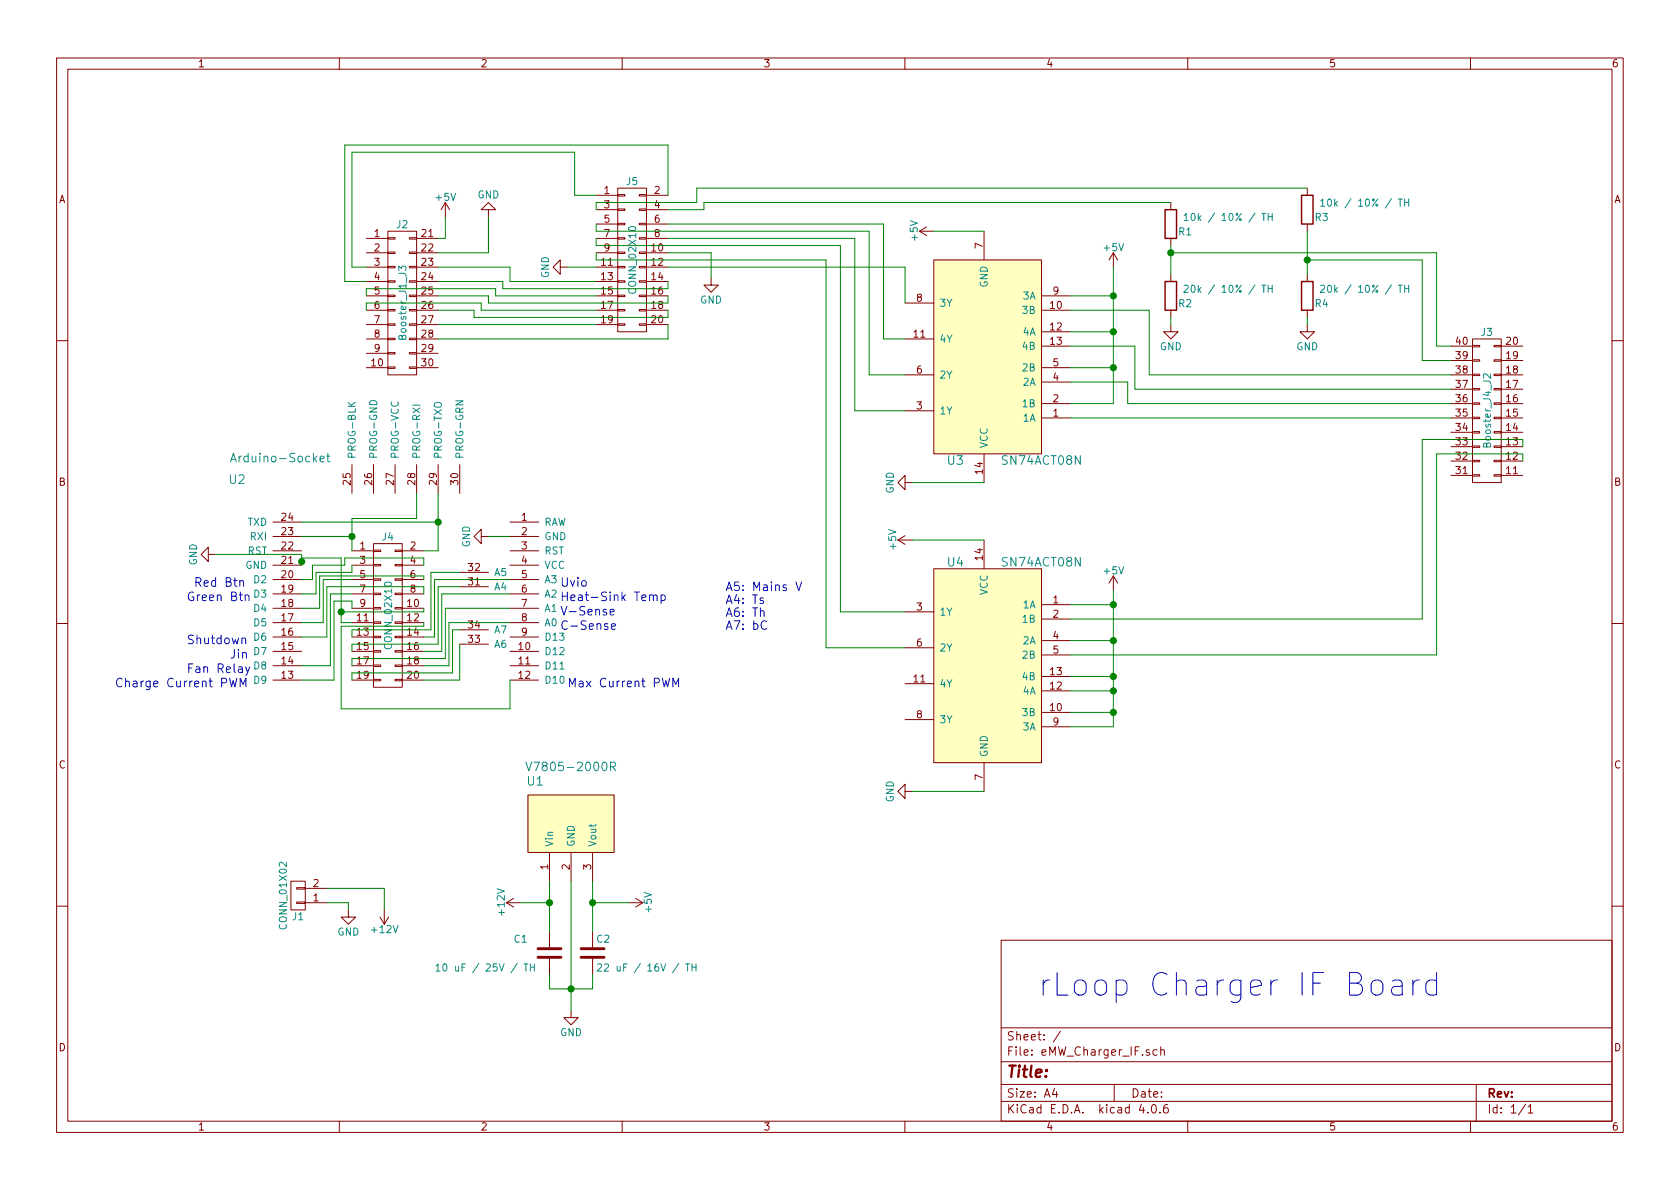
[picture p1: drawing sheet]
EESchema Schematic File Version 2
LIBS:power
LIBS:device
LIBS:transistors
LIBS:conn
LIBS:linear
LIBS:regul
LIBS:74xx
LIBS:cmos4000
LIBS:adc-dac
LIBS:memory
LIBS:xilinx
LIBS:microcontrollers
LIBS:dsp
LIBS:microchip
LIBS:analog_switches
LIBS:motorola
LIBS:texas
LIBS:intel
LIBS:audio
LIBS:interface
LIBS:digital-audio
LIBS:philips
LIBS:display
LIBS:cypress
LIBS:siliconi
LIBS:opto
LIBS:atmel
LIBS:contrib
LIBS:valves
LIBS:eMW-library
LIBS:eMW_Charger_IF-cache
EELAYER 25 0
EELAYER END
$Descr A4 11693 8268
encoding utf-8
Sheet 1 1
Title ""
Date ""
Rev ""
Comp ""
Comment1 ""
Comment2 ""
Comment3 ""
Comment4 ""
$EndDescr
$Comp
L SN74LS08N U3
U 1 1
P 6850 2500
F 0 "U3" H 7050 3200 60  0000 C CNN
F 1 "SN74ACT08N" H 6450 3200 60  0000 C CNN
F 2 "Housings_DIP:DIP-14_W7.62mm" H 6850 2500 60  0001 C CNN
F 3 "" H 6850 2500 60  0000 C CNN
F 4 "595-SN74ACT08N" H 6850 2500 60  0001 C CNN "Mouser PN"
F 5 "http://www.mouser.com/search/ProductDetail.aspx?R=0virtualkey0virtualkeySN74ACT08N" H 6850 2500 60  0001 C CNN "Mouser URL"
	1    6850 2500
	-1   0    0    1   
$EndComp
$Comp
L SN74LS08N U4
U 1 1
P 6850 4600
F 0 "U4" H 7050 5300 60  0000 C CNN
F 1 "SN74ACT08N" H 6450 5300 60  0000 C CNN
F 2 "Housings_DIP:DIP-14_W7.62mm" H 6850 4600 60  0001 C CNN
F 3 "" H 6850 4600 60  0000 C CNN
F 4 "595-SN74ACT08N" H 6850 4600 60  0001 C CNN "Mouser PN"
F 5 "http://www.mouser.com/search/ProductDetail.aspx?R=0virtualkey0virtualkeySN74ACT08N" H 6850 4600 60  0001 C CNN "Mouser URL"
	1    6850 4600
	-1   0    0    -1  
$EndComp
$Comp
L R R4
U 1 1
P 9100 2050
F 0 "R4" H 9200 2000 50  0000 C CNN
F 1 "20k / 10% / TH" H 9500 2100 50  0000 C CNN
F 2 "Resistors_THT:R_Axial_DIN0204_L3.6mm_D1.6mm_P5.08mm_Horizontal" V 9030 2050 50  0001 C CNN
F 3 "" H 9100 2050 50  0000 C CNN
	1    9100 2050
	1    0    0    -1  
$EndComp
$Comp
L R R3
U 1 1
P 9100 1450
F 0 "R3" H 9200 1400 50  0000 C CNN
F 1 "10k / 10% / TH" H 9500 1500 50  0000 C CNN
F 2 "Resistors_THT:R_Axial_DIN0204_L3.6mm_D1.6mm_P5.08mm_Horizontal" V 9030 1450 50  0001 C CNN
F 3 "" H 9100 1450 50  0000 C CNN
	1    9100 1450
	1    0    0    -1  
$EndComp
$Comp
L R R1
U 1 1
P 8150 1550
F 0 "R1" H 8250 1500 50  0000 C CNN
F 1 "10k / 10% / TH" H 8550 1600 50  0000 C CNN
F 2 "Resistors_THT:R_Axial_DIN0204_L3.6mm_D1.6mm_P5.08mm_Horizontal" V 8080 1550 50  0001 C CNN
F 3 "" H 8150 1550 50  0000 C CNN
	1    8150 1550
	1    0    0    -1  
$EndComp
$Comp
L R R2
U 1 1
P 8150 2050
F 0 "R2" H 8250 2000 50  0000 C CNN
F 1 "20k / 10% / TH" H 8550 2100 50  0000 C CNN
F 2 "Resistors_THT:R_Axial_DIN0204_L3.6mm_D1.6mm_P5.08mm_Horizontal" V 8080 2050 50  0001 C CNN
F 3 "" H 8150 2050 50  0000 C CNN
	1    8150 2050
	1    0    0    -1  
$EndComp
$Comp
L V7805-2000R U1
U 1 1
P 3975 5725
F 0 "U1" H 3725 6025 60  0000 C CNN
F 1 "V7805-2000R" H 3975 6125 60  0000 C CNN
F 2 "eMW_Charger:V7805-2000R" H 3975 5725 60  0001 C CNN
F 3 "" H 3975 5725 60  0000 C CNN
F 4 "490-V7805-2000R" H 3975 5725 60  0001 C CNN "Mouser PN"
F 5 "http://www.mouser.com/search/ProductDetail.aspx?R=0virtualkey0virtualkeyV7805-2000R" H 3975 5725 60  0001 C CNN "Mouser URL"
	1    3975 5725
	1    0    0    -1  
$EndComp
$Comp
L GND #PWR01
U 1 1
P 3975 7025
F 0 "#PWR01" H 3975 6775 50  0001 C CNN
F 1 "GND" H 3975 6875 50  0000 C CNN
F 2 "" H 3975 7025 50  0000 C CNN
F 3 "" H 3975 7025 50  0000 C CNN
	1    3975 7025
	1    0    0    -1  
$EndComp
$Comp
L +5V #PWR02
U 1 1
P 4375 6275
F 0 "#PWR02" H 4375 6125 50  0001 C CNN
F 1 "+5V" H 4375 6415 50  0000 C CNN
F 2 "" H 4375 6275 50  0000 C CNN
F 3 "" H 4375 6275 50  0000 C CNN
	1    4375 6275
	0    1    1    0   
$EndComp
$Comp
L +5V #PWR03
U 1 1
P 6500 1600
F 0 "#PWR03" H 6500 1450 50  0001 C CNN
F 1 "+5V" H 6500 1740 50  0000 C CNN
F 2 "" H 6500 1600 50  0000 C CNN
F 3 "" H 6500 1600 50  0000 C CNN
	1    6500 1600
	0    -1   -1   0   
$EndComp
$Comp
L +5V #PWR04
U 1 1
P 6350 3750
F 0 "#PWR04" H 6350 3600 50  0001 C CNN
F 1 "+5V" H 6350 3890 50  0000 C CNN
F 2 "" H 6350 3750 50  0000 C CNN
F 3 "" H 6350 3750 50  0000 C CNN
	1    6350 3750
	0    -1   -1   0   
$EndComp
$Comp
L GND #PWR05
U 1 1
P 6350 3350
F 0 "#PWR05" H 6350 3100 50  0001 C CNN
F 1 "GND" H 6350 3200 50  0000 C CNN
F 2 "" H 6350 3350 50  0000 C CNN
F 3 "" H 6350 3350 50  0000 C CNN
	1    6350 3350
	0    1    1    0   
$EndComp
$Comp
L +5V #PWR06
U 1 1
P 7750 4100
F 0 "#PWR06" H 7750 3950 50  0001 C CNN
F 1 "+5V" H 7750 4240 50  0000 C CNN
F 2 "" H 7750 4100 50  0000 C CNN
F 3 "" H 7750 4100 50  0000 C CNN
	1    7750 4100
	1    0    0    -1  
$EndComp
$Comp
L GND #PWR07
U 1 1
P 9100 2250
F 0 "#PWR07" H 9100 2000 50  0001 C CNN
F 1 "GND" H 9100 2100 50  0000 C CNN
F 2 "" H 9100 2250 50  0000 C CNN
F 3 "" H 9100 2250 50  0000 C CNN
	1    9100 2250
	1    0    0    -1  
$EndComp
$Comp
L GND #PWR08
U 1 1
P 3950 1850
F 0 "#PWR08" H 3950 1600 50  0001 C CNN
F 1 "GND" H 3950 1700 50  0000 C CNN
F 2 "" H 3950 1850 50  0000 C CNN
F 3 "" H 3950 1850 50  0000 C CNN
	1    3950 1850
	0    1    1    0   
$EndComp
$Comp
L GND #PWR09
U 1 1
P 6350 5500
F 0 "#PWR09" H 6350 5250 50  0001 C CNN
F 1 "GND" H 6350 5350 50  0000 C CNN
F 2 "" H 6350 5500 50  0000 C CNN
F 3 "" H 6350 5500 50  0000 C CNN
	1    6350 5500
	0    1    1    0   
$EndComp
$Comp
L +5V #PWR010
U 1 1
P 7750 1850
F 0 "#PWR010" H 7750 1700 50  0001 C CNN
F 1 "+5V" H 7750 1990 50  0000 C CNN
F 2 "" H 7750 1850 50  0000 C CNN
F 3 "" H 7750 1850 50  0000 C CNN
	1    7750 1850
	1    0    0    -1  
$EndComp
$Comp
L Booster_J1_J3 J2
U 1 1
P 2800 2100
F 0 "J2" H 2800 2650 50  0000 C CNN
F 1 "Booster_J1_J3" V 2800 2100 50  0000 C CNN
F 2 "eMW_Charger:6-146256-0" H 2800 900 50  0001 C CNN
F 3 "" H 2800 900 50  0001 C CNN
	1    2800 2100
	1    0    0    -1  
$EndComp
$Comp
L Booster_J4_J2 J3
U 1 1
P 10350 2850
F 0 "J3" H 10350 3400 50  0000 C CNN
F 1 "Booster_J4_J2" V 10350 2850 50  0000 C CNN
F 2 "eMW_Charger:6-146256-0_40-31_20_11" H 10350 1650 50  0001 C CNN
F 3 "" H 10350 1650 50  0001 C CNN
	1    10350 2850
	1    0    0    -1  
$EndComp
$Comp
L GND #PWR011
U 1 1
P 8150 2250
F 0 "#PWR011" H 8150 2000 50  0001 C CNN
F 1 "GND" H 8150 2100 50  0000 C CNN
F 2 "" H 8150 2250 50  0000 C CNN
F 3 "" H 8150 2250 50  0000 C CNN
	1    8150 2250
	1    0    0    -1  
$EndComp
$Comp
L +5V #PWR012
U 1 1
P 3100 1500
F 0 "#PWR012" H 3100 1350 50  0001 C CNN
F 1 "+5V" H 3100 1640 50  0000 C CNN
F 2 "" H 3100 1500 50  0000 C CNN
F 3 "" H 3100 1500 50  0000 C CNN
	1    3100 1500
	1    0    0    -1  
$EndComp
$Comp
L GND #PWR013
U 1 1
P 3400 1500
F 0 "#PWR013" H 3400 1250 50  0001 C CNN
F 1 "GND" H 3400 1350 50  0000 C CNN
F 2 "" H 3400 1500 50  0000 C CNN
F 3 "" H 3400 1500 50  0000 C CNN
	1    3400 1500
	-1   0    0    1   
$EndComp
$Comp
L C C1
U 1 1
P 3825 6625
F 0 "C1" H 3575 6725 50  0000 L CNN
F 1 "10 uF / 25V / TH" H 3025 6525 50  0000 L CNN
F 2 "Capacitors_THT:C_Disc_D8.0mm_W5.0mm_P5.00mm" H 3863 6475 50  0001 C CNN
F 3 "" H 3825 6625 50  0000 C CNN
F 4 "810-FG26X7R1E106KRT6" H 3825 6625 60  0001 C CNN "Mouser PN"
F 5 "http://www.mouser.com/search/ProductDetail.aspx?R=0virtualkey0virtualkeyFG26X7R1E106KRT06" H 3825 6625 60  0001 C CNN "Mouser URL"
	1    3825 6625
	1    0    0    -1  
$EndComp
$Comp
L C C2
U 1 1
P 4125 6625
F 0 "C2" H 4150 6725 50  0000 L CNN
F 1 "22 uF / 16V / TH" H 4150 6525 50  0000 L CNN
F 2 "Capacitors_THT:C_Disc_D8.0mm_W5.0mm_P5.00mm" H 4163 6475 50  0001 C CNN
F 3 "" H 4125 6625 50  0000 C CNN
F 4 "810-FG22X7R1E226MRT6" H 4125 6625 60  0001 C CNN "Mouser PN"
F 5 "http://www.mouser.com/search/ProductDetail.aspx?R=0virtualkey0virtualkeyFG22X7R1E226MRT06" H 4125 6625 60  0001 C CNN "Mouser URL"
	1    4125 6625
	1    0    0    -1  
$EndComp
$Comp
L CONN_01X02 J1
U 1 1
P 2075 6225
F 0 "J1" H 2075 6375 50  0000 C CNN
F 1 "CONN_01X02" V 2175 6225 50  0000 C CNN
F 2 "Pin_Headers:Pin_Header_Straight_1x02_Pitch2.54mm" H 2075 6225 50  0001 C CNN
F 3 "" H 2075 6225 50  0001 C CNN
	1    2075 6225
	-1   0    0    1   
$EndComp
$Comp
L GND #PWR014
U 1 1
P 2425 6325
F 0 "#PWR014" H 2425 6075 50  0001 C CNN
F 1 "GND" H 2425 6175 50  0000 C CNN
F 2 "" H 2425 6325 50  0001 C CNN
F 3 "" H 2425 6325 50  0001 C CNN
	1    2425 6325
	1    0    0    -1  
$EndComp
$Comp
L +12V #PWR015
U 1 1
P 3625 6275
F 0 "#PWR015" H 3625 6125 50  0001 C CNN
F 1 "+12V" H 3625 6415 50  0000 C CNN
F 2 "" H 3625 6275 50  0000 C CNN
F 3 "" H 3625 6275 50  0000 C CNN
	1    3625 6275
	0    -1   -1   0   
$EndComp
$Comp
L +12V #PWR016
U 1 1
P 2675 6325
F 0 "#PWR016" H 2675 6175 50  0001 C CNN
F 1 "+12V" H 2675 6465 50  0000 C CNN
F 2 "" H 2675 6325 50  0000 C CNN
F 3 "" H 2675 6325 50  0000 C CNN
	1    2675 6325
	-1   0    0    1   
$EndComp
$Comp
L Arduino-Socket U2
U 1 1
P 2850 4225
F 0 "U2" H 1650 5125 60  0000 C CNN
F 1 "Arduino-Socket" H 1950 5275 60  0000 C CNN
F 2 "eMW_Charger:eMW-Control-Board-Arduino-Header" H 2750 4575 60  0001 C CNN
F 3 "" H 2750 4575 60  0001 C CNN
	1    2850 4225
	1    0    0    -1  
$EndComp
Text Notes 3900 4075 0    60   ~ 0
Uvio
Text Notes 3900 4275 0    60   ~ 0
V-Sense
Text Notes 3900 4375 0    60   ~ 0
C-Sense
Text Notes 3900 4175 0    60   ~ 0
Heat-Sink Temp
Text Notes 800  4775 0    60   ~ 0
Charge Current PWM
Text Notes 3950 4775 0    60   ~ 0
Max Current PWM
Text Notes 1300 4675 0    60   ~ 0
Fan Relay
Text Notes 1600 4575 0    60   ~ 0
Jin
Text Notes 1300 4475 0    60   ~ 0
Shutdown
Text Notes 1300 4175 0    60   ~ 0
Green Btn
Text Notes 1350 4075 0    60   ~ 0
Red Btn
Text Notes 5050 4375 0    60   ~ 0
A5: Mains V\nA4: Ts\nA6: Th\nA7: bC
$Comp
L CONN_02X10 J4
U 1 1
P 2700 4275
F 0 "J4" H 2700 4825 50  0000 C CNN
F 1 "CONN_02X10" V 2700 4275 50  0000 C CNN
F 2 "Pin_Headers:Pin_Header_Straight_2x10_Pitch2.54mm" H 2700 3075 50  0001 C CNN
F 3 "" H 2700 3075 50  0001 C CNN
	1    2700 4275
	1    0    0    -1  
$EndComp
$Comp
L CONN_02X10 J5
U 1 1
P 4400 1800
F 0 "J5" H 4400 2350 50  0000 C CNN
F 1 "CONN_02X10" V 4400 1800 50  0000 C CNN
F 2 "Pin_Headers:Pin_Header_Straight_2x10_Pitch2.54mm" H 4400 600 50  0001 C CNN
F 3 "" H 4400 600 50  0001 C CNN
	1    4400 1800
	1    0    0    -1  
$EndComp
$Comp
L GND #PWR017
U 1 1
P 1500 3850
F 0 "#PWR017" H 1500 3600 50  0001 C CNN
F 1 "GND" H 1500 3700 50  0000 C CNN
F 2 "" H 1500 3850 50  0001 C CNN
F 3 "" H 1500 3850 50  0001 C CNN
	1    1500 3850
	0    1    1    0   
$EndComp
Wire Wire Line
	6150 1550 6150 2350
Wire Wire Line
	6150 2350 6300 2350
Wire Wire Line
	6050 2600 6300 2600
Wire Wire Line
	5950 2850 6300 2850
Wire Wire Line
	5950 1650 5950 2850
Wire Wire Line
	5850 1700 5850 4250
Wire Wire Line
	5850 4250 6300 4250
Wire Wire Line
	5750 4500 6300 4500
Wire Wire Line
	5750 1800 5750 4500
Wire Wire Line
	3625 6275 3825 6275
Wire Wire Line
	3825 6125 3825 6475
Wire Wire Line
	3975 6125 3975 7025
Wire Wire Line
	6500 1600 6850 1600
Wire Wire Line
	6350 3750 6850 3750
Wire Wire Line
	6850 5500 6350 5500
Wire Wire Line
	7750 4100 7750 5050
Wire Wire Line
	7750 4200 7450 4200
Wire Wire Line
	7750 4450 7450 4450
Connection ~ 7750 4200
Wire Wire Line
	7750 4700 7450 4700
Connection ~ 7750 4450
Wire Wire Line
	7750 4950 7450 4950
Connection ~ 7750 4700
Wire Wire Line
	7450 2050 7750 2050
Wire Wire Line
	7750 1850 7750 2800
Wire Wire Line
	7750 2300 7450 2300
Connection ~ 7750 2050
Wire Wire Line
	7750 2550 7450 2550
Connection ~ 7750 2300
Wire Wire Line
	7750 2800 7450 2800
Connection ~ 7750 2550
Wire Wire Line
	8150 1700 8150 1900
Wire Wire Line
	9100 1600 9100 1900
Wire Wire Line
	8150 2250 8150 2200
Wire Wire Line
	9100 2250 9100 2200
Wire Wire Line
	3050 2250 4150 2250
Wire Wire Line
	3050 1950 3500 1950
Wire Wire Line
	6350 3350 6850 3350
Connection ~ 8150 1750
Connection ~ 9100 1800
Wire Wire Line
	8150 1750 10000 1750
Wire Wire Line
	10000 1750 10000 2400
Wire Wire Line
	10000 2400 10100 2400
Wire Wire Line
	10100 2500 9900 2500
Wire Wire Line
	9900 2500 9900 1800
Wire Wire Line
	9900 1800 9100 1800
Wire Wire Line
	7450 2400 7900 2400
Wire Wire Line
	7900 2400 7900 2700
Wire Wire Line
	7900 2700 10100 2700
Wire Wire Line
	7850 2800 10100 2800
Wire Wire Line
	7850 2800 7850 2650
Wire Wire Line
	7850 2650 7450 2650
Wire Wire Line
	7450 2900 10100 2900
Wire Wire Line
	7450 4300 9900 4300
Wire Wire Line
	10000 4550 7450 4550
Wire Wire Line
	3050 2150 3300 2150
Wire Wire Line
	3050 2050 3400 2050
Wire Wire Line
	3050 1650 3100 1650
Wire Wire Line
	3100 1650 3100 1500
Wire Wire Line
	3400 1500 3400 1750
Wire Wire Line
	3400 1750 3050 1750
Wire Wire Line
	2450 1850 2550 1850
Wire Wire Line
	2550 1950 2400 1950
Wire Wire Line
	4125 6125 4125 6475
Wire Wire Line
	4125 6275 4375 6275
Wire Wire Line
	4125 6875 4125 6775
Wire Wire Line
	3825 6875 4125 6875
Connection ~ 3975 6875
Wire Wire Line
	3825 6775 3825 6875
Connection ~ 4125 6275
Connection ~ 3825 6275
Wire Wire Line
	7750 5050 7450 5050
Connection ~ 7750 4950
Wire Wire Line
	7450 4800 7750 4800
Connection ~ 7750 4800
Wire Wire Line
	2425 6325 2425 6275
Wire Wire Line
	2425 6275 2275 6275
Wire Wire Line
	2275 6175 2675 6175
Wire Wire Line
	2675 6175 2675 6325
Wire Wire Line
	2100 4025 2175 4025
Wire Wire Line
	2175 4025 2175 3925
Wire Wire Line
	2100 4125 2200 4125
Wire Wire Line
	2200 4125 2200 3975
Wire Wire Line
	3550 4725 3550 4925
Wire Wire Line
	3550 4925 2375 4925
Wire Wire Line
	3200 3975 3000 3975
Wire Wire Line
	3000 3975 3000 4375
Wire Wire Line
	3000 4375 2450 4375
Wire Wire Line
	2450 4375 2450 4425
Wire Wire Line
	3550 4025 3025 4025
Wire Wire Line
	3025 4025 3025 4425
Wire Wire Line
	3025 4425 2950 4425
Wire Wire Line
	3200 4075 3050 4075
Wire Wire Line
	3050 4075 3050 4475
Wire Wire Line
	3050 4475 2450 4475
Wire Wire Line
	2450 4475 2450 4525
Wire Wire Line
	3550 4125 3075 4125
Wire Wire Line
	3075 4125 3075 4525
Wire Wire Line
	3075 4525 2950 4525
Wire Wire Line
	3550 4225 3100 4225
Wire Wire Line
	3100 4225 3100 4575
Wire Wire Line
	3100 4575 2450 4575
Wire Wire Line
	2450 4575 2450 4625
Wire Wire Line
	3550 4325 3125 4325
Wire Wire Line
	3125 4325 3125 4625
Wire Wire Line
	3125 4625 2950 4625
Wire Wire Line
	3200 4375 3150 4375
Wire Wire Line
	3150 4375 3150 4675
Wire Wire Line
	3150 4675 2450 4675
Wire Wire Line
	2450 4675 2450 4725
Wire Wire Line
	2950 4725 3200 4725
Wire Wire Line
	3200 4725 3200 4475
Wire Wire Line
	2225 4225 2100 4225
Wire Wire Line
	2225 4000 2225 4225
Wire Wire Line
	2250 4325 2100 4325
Wire Wire Line
	2250 4025 2250 4325
Wire Wire Line
	2275 4425 2100 4425
Wire Wire Line
	2275 4075 2275 4425
Wire Wire Line
	2300 4625 2100 4625
Wire Wire Line
	2300 4125 2300 4625
Wire Wire Line
	2325 4725 2100 4725
Wire Wire Line
	2325 4175 2325 4725
Wire Wire Line
	2375 4925 2375 4350
Wire Wire Line
	2375 4350 2950 4350
Wire Wire Line
	2950 4350 2950 4325
Wire Wire Line
	2375 4325 2450 4325
Wire Wire Line
	2375 3875 2375 4325
Wire Wire Line
	2375 3875 2100 3875
Wire Wire Line
	2100 3875 2100 3925
Wire Wire Line
	4150 1350 4000 1350
Wire Wire Line
	4000 1350 4000 1050
Wire Wire Line
	4000 1050 2450 1050
Wire Wire Line
	2450 1050 2450 1850
Wire Wire Line
	2400 1950 2400 1000
Wire Wire Line
	2400 1000 4650 1000
Wire Wire Line
	4650 1000 4650 1350
Wire Wire Line
	3050 2350 4650 2350
Wire Wire Line
	4650 2350 4650 2250
Wire Wire Line
	3300 2150 3300 2200
Wire Wire Line
	3300 2200 4650 2200
Wire Wire Line
	4650 2200 4650 2150
Wire Wire Line
	2550 2150 2550 2100
Wire Wire Line
	2550 2100 3350 2100
Wire Wire Line
	3350 2100 3350 2150
Wire Wire Line
	3350 2150 4150 2150
Wire Wire Line
	3400 2050 3400 2100
Wire Wire Line
	3400 2100 4650 2100
Wire Wire Line
	4650 2100 4650 2050
Wire Wire Line
	2550 2050 2550 2000
Wire Wire Line
	2550 2000 3450 2000
Wire Wire Line
	3450 2000 3450 2050
Wire Wire Line
	3450 2050 4150 2050
Wire Wire Line
	3500 1950 3500 2000
Wire Wire Line
	3500 2000 4650 2000
Wire Wire Line
	4650 2000 4650 1950
Wire Wire Line
	3050 1850 3550 1850
Wire Wire Line
	3550 1850 3550 1950
Wire Wire Line
	3550 1950 4150 1950
Wire Wire Line
	3950 1850 4150 1850
Wire Wire Line
	4900 1400 8150 1400
Wire Wire Line
	4150 1450 4150 1400
Wire Wire Line
	4150 1400 4850 1400
Wire Wire Line
	4850 1400 4850 1300
Wire Wire Line
	4850 1300 9100 1300
Wire Wire Line
	1500 3850 2100 3850
Wire Wire Line
	2100 3850 2100 3900
Connection ~ 2100 3900
Wire Wire Line
	10000 4550 10000 3150
Wire Wire Line
	10000 3150 10600 3150
Wire Wire Line
	9900 4300 9900 3050
Wire Wire Line
	9900 3050 10600 3050
Wire Wire Line
	10600 3150 10600 3200
Wire Wire Line
	10600 3050 10600 3100
$Comp
L GND #PWR018
U 1 1
P 3400 3725
F 0 "#PWR018" H 3400 3475 50  0001 C CNN
F 1 "GND" H 3400 3575 50  0000 C CNN
F 2 "" H 3400 3725 50  0001 C CNN
F 3 "" H 3400 3725 50  0001 C CNN
	1    3400 3725
	0    1    1    0   
$EndComp
Wire Wire Line
	3400 3725 3550 3725
Wire Wire Line
	3050 3825 2950 3825
Wire Wire Line
	3050 3425 3050 3825
Wire Wire Line
	2450 3600 2450 3825
Wire Wire Line
	2450 3600 2900 3600
Wire Wire Line
	2900 3600 2900 3425
Wire Wire Line
	3050 3625 2100 3625
Connection ~ 3050 3625
Wire Wire Line
	2100 3725 2450 3725
Connection ~ 2450 3725
Wire Wire Line
	2175 3925 2400 3925
Wire Wire Line
	2400 3925 2400 3875
Wire Wire Line
	2400 3875 2950 3875
Wire Wire Line
	2950 3875 2950 3925
Wire Wire Line
	2200 3975 2450 3975
Wire Wire Line
	2450 3975 2450 3925
Wire Wire Line
	2225 4000 2950 4000
Wire Wire Line
	2950 4000 2950 4025
Wire Wire Line
	2250 4025 2450 4025
Wire Wire Line
	2275 4075 2950 4075
Wire Wire Line
	2950 4075 2950 4125
Wire Wire Line
	2300 4125 2450 4125
Wire Wire Line
	2325 4175 2450 4175
Wire Wire Line
	2450 4175 2450 4225
Wire Wire Line
	2375 4250 2950 4250
Wire Wire Line
	2950 4250 2950 4225
Connection ~ 2375 4250
Wire Wire Line
	4900 1400 4900 1450
Wire Wire Line
	4900 1450 4650 1450
Wire Wire Line
	4650 1550 6150 1550
Wire Wire Line
	4150 1550 4150 1600
Wire Wire Line
	4150 1600 6050 1600
Wire Wire Line
	6050 1600 6050 2600
Wire Wire Line
	4650 1650 5950 1650
Wire Wire Line
	5850 1700 4150 1700
Wire Wire Line
	4150 1700 4150 1650
Wire Wire Line
	5750 1800 4150 1800
Wire Wire Line
	4150 1800 4150 1750
$Comp
L GND #PWR019
U 1 1
P 4950 1925
F 0 "#PWR019" H 4950 1675 50  0001 C CNN
F 1 "GND" H 4950 1775 50  0000 C CNN
F 2 "" H 4950 1925 50  0000 C CNN
F 3 "" H 4950 1925 50  0000 C CNN
	1    4950 1925
	1    0    0    -1  
$EndComp
Wire Wire Line
	4950 1925 4950 1750
Wire Wire Line
	4950 1750 4650 1750
Wire Wire Line
	4650 1850 6300 1850
Wire Wire Line
	6300 1850 6300 2100
Wire Wire Line
	7450 2150 8000 2150
Wire Wire Line
	8000 2150 8000 2600
Wire Wire Line
	8000 2600 10100 2600
Text Notes 7225 6925 0    157  ~ 0
rLoop Charger IF Board
$EndSCHEMATC
